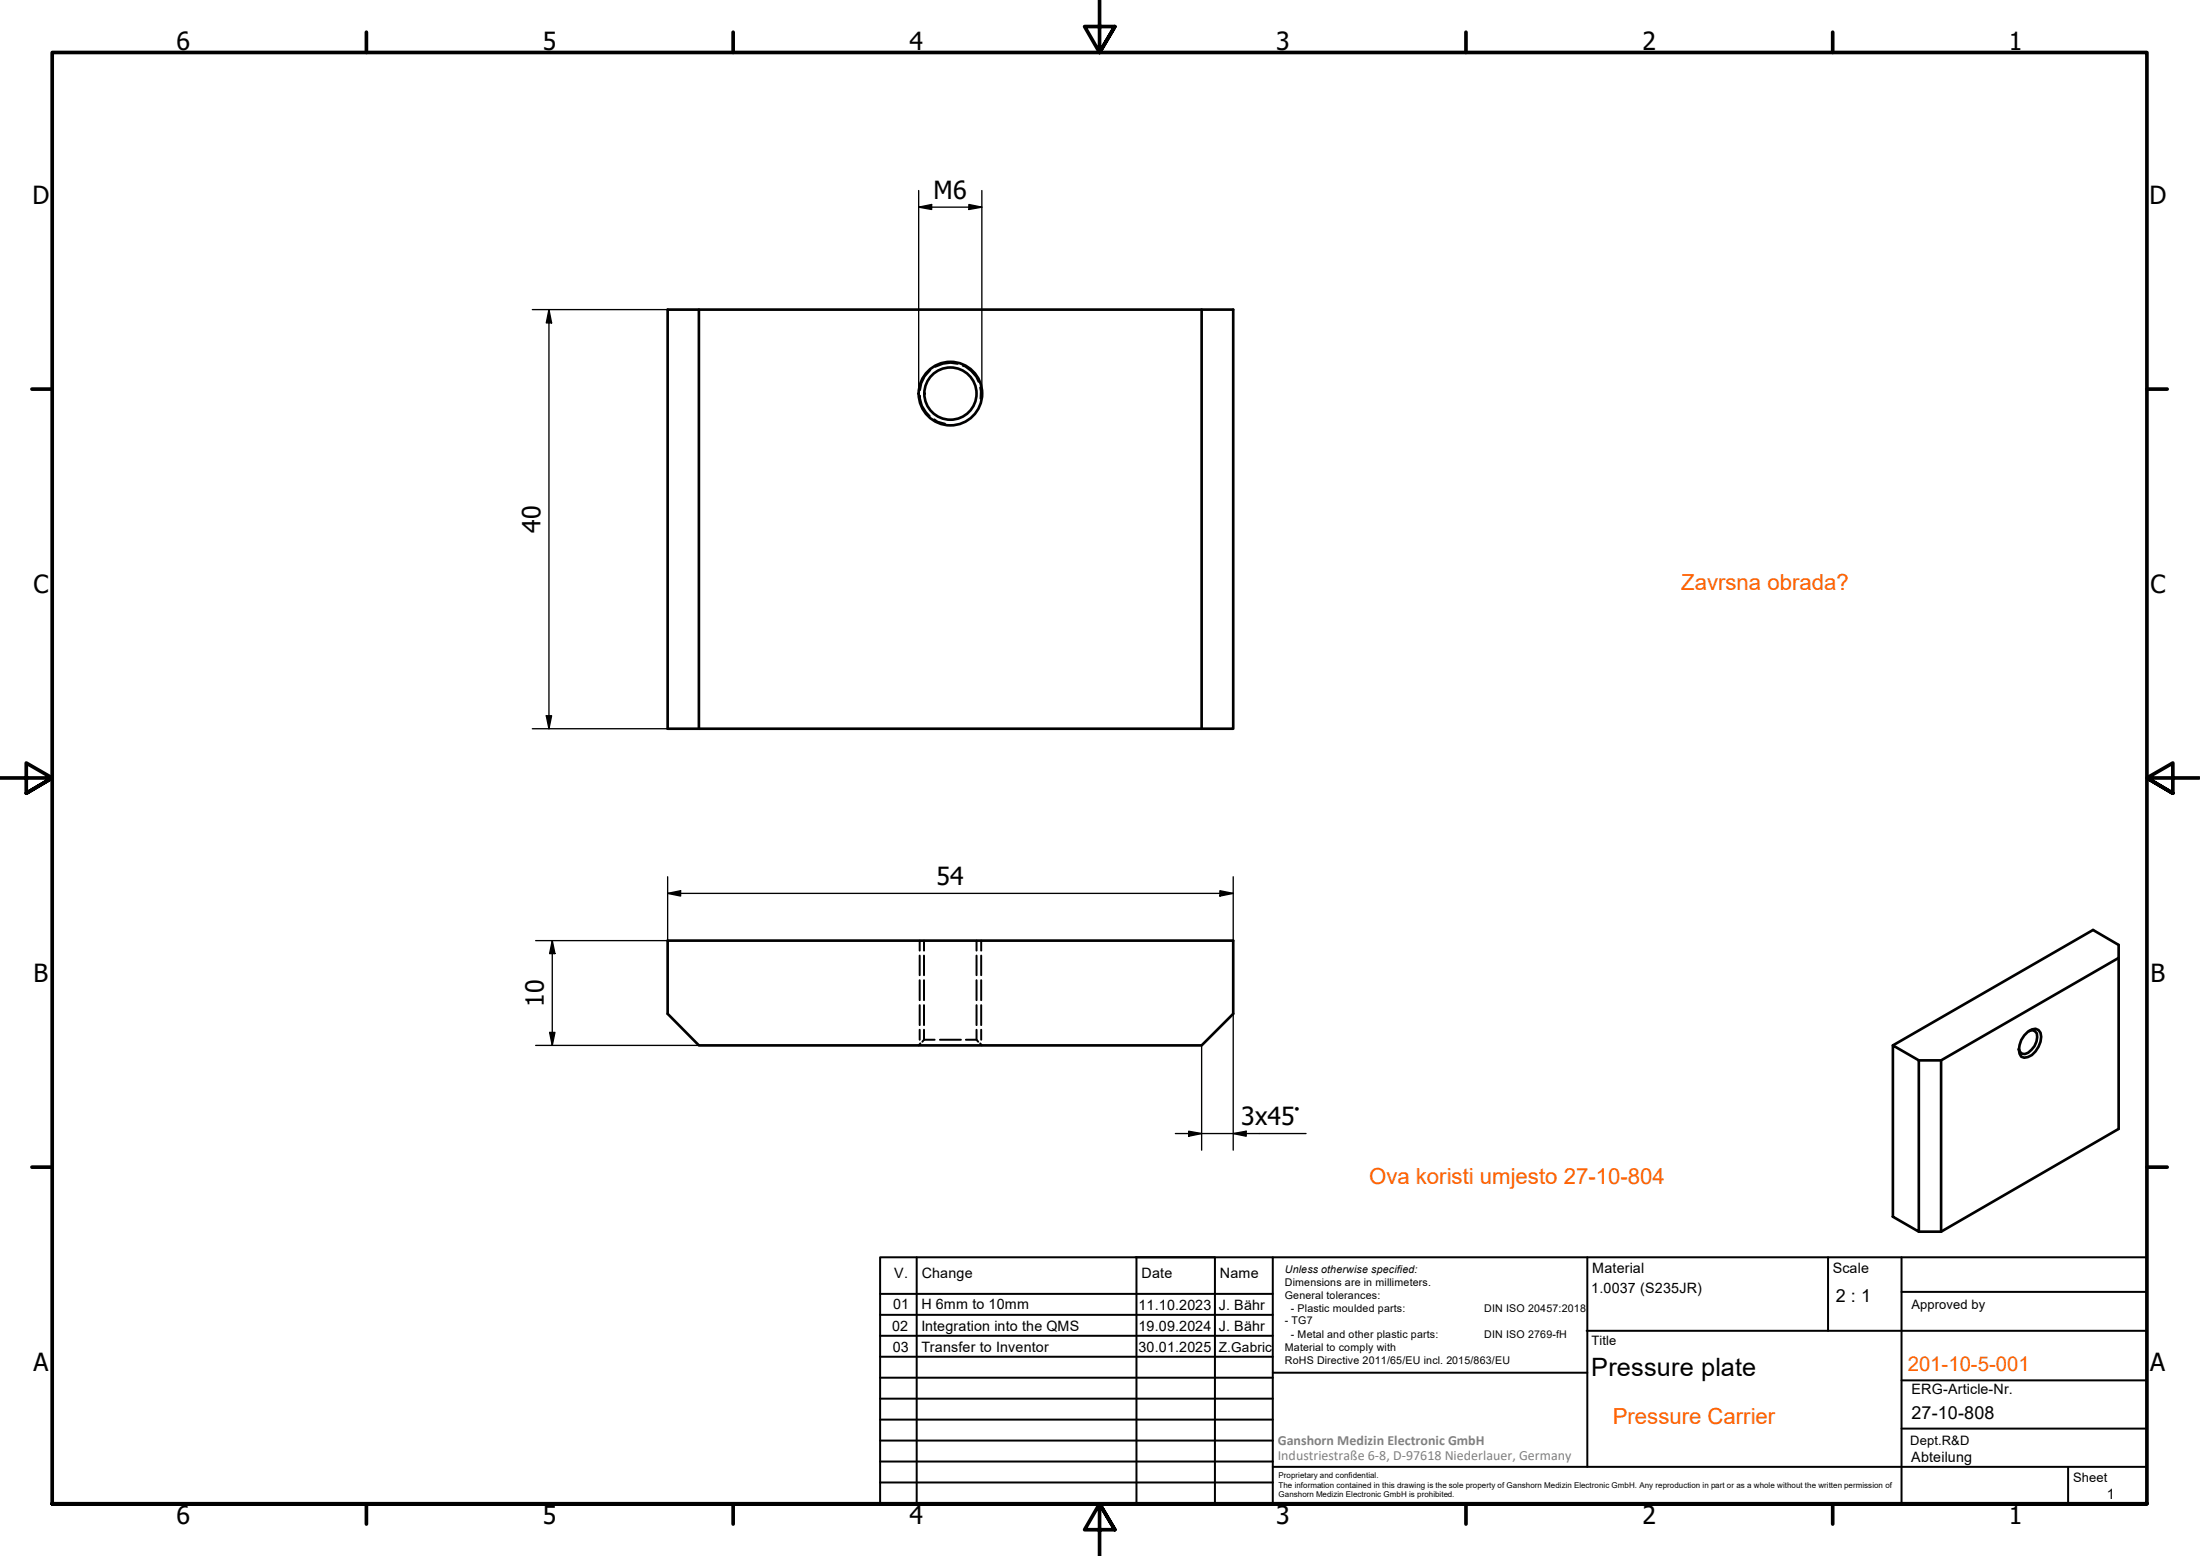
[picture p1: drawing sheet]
<svg xmlns="http://www.w3.org/2000/svg" width="420mm" height="297mm" viewBox="0 0 420 297" stroke-linecap="round" stroke-linejoin="round" font-family="sans-serif">
<!-- layer: Hidden (ISO) -->
<g fill="none" stroke="#000" stroke-width=".38">
<path d="M175.7 75.6a5 5 0 0 0 1.8 3.8M177.7 70.7a5.5 5.5 0 0 0-2 3.8M182.9 69.5a5.9 5.9 0 0 0-4.3 .5M183.9 69.8a5.5 5.5 0 0 1 3 3.1M187.2 74l.1 .7v1.4M178.4 80.1l.7 .4 1.4 .4M175.6 179.6v1.9M176.5 179.6v1.9M186.5 179.6v1.9M187.4 179.6v1.9M175.6 182.4v3.8M175.6 187.1v3.8"/>
<path d="M175.6 191.9v3.8M175.6 196.6v1.9M175.8 199.2l-.3 .4M176.5 198.5h2M176.5 198.5l-.4 .4M176.5 182.4v3.8M176.5 187.1v3.8M176.5 191.9v3.8M176.5 196.6v1.9M179.5 198.5h4M184.5 198.5h2l.3 .4M186.5 182.4v3.8"/>
<path d="M186.5 187.1v3.8M186.5 191.9v3.8M186.5 196.6v1.9M187.2 199.2l.3 .4M187.4 182.4v3.8M187.4 187.1v3.8M187.4 191.9v3.8M187.4 196.6v1.9"/>
</g>
<!-- layer: Visible (ISO) -->
<g fill="none" stroke="#000" stroke-width=".51">
<path d="M127.5 59.1h108v80h-108zM133.5 59.1v80M229.5 59.1v80M127.5 179.6h108v13.9l-6 6.1h-96l-6-6.1zM361.5 199.6l38.2-22.1 4.9 2.9v2.5l-33.9 19.5h-4.2M361.5 199.6l5 2.8v32.7l-5-2.8zM387.3 197l.7-.5 .7-.1 .6 .2a2.65 2.65 0 0 1 0 3.2 3.2 3.2 0 0 1-2.7 2.1l-.6-.2a3 3 0 0 1 0-3.1l.6-.9zM387.5 196.8l.6-.2 .5 .2 .4 .5a3.5 3.5 0 0 1-2.3 3.9h-.6l-.3-.4-.2-.6M404.6 182.9v32.6l-33.9 19.6h-4.2M370.7 202.4v32.7"/>
<circle cx="181.5" cy="75.1" r="5"/>
<circle cx="181.5" cy="75.1" r="6.1"/>
</g>
<!-- layer: Border (ISO) -->
<g fill="none" stroke="#000" stroke-width=".7">
<path d="M70 6.1v3.9M140 6.1v3.9M210 0v10l-2.9-4.9h5.8l-2.9 4.9 2.9-4.9M280 6.1v3.9M350 6.1v3.9M6.1 74.3h3.9M410 74.3h3.9M0 148.5h10l-5-2.8v5.7l5-2.9-5 2.9M420 148.5h-10l5-2.8v5.7l-5-2.9 5 2.9M6.1 222.8h3.9M410 222.8h3.9M10 287.1v-277.1h400v277.1h-400h400"/>
<path d="M70 287.1v3.8M140 287.1v3.8M212.9 292l-2.9-4.9 2.9 4.9h-5.8l2.9-4.9v9.9M280 287.1v3.8M350 287.1v3.8"/>
</g>
<!-- layer: TitleBlock -->
<g fill="none" stroke="#000" stroke-width=".38">
<path d="M168.1 251h75M168.1 247h75M168.1 255h75M168.1 259h75M175.1 240v47M216.9 240h15M217 240v47M232 240v47M243.1 240.1v46.9h-75v-47h241.9v47.1h-167M303 254h107M303.1 240v40M349.1 240v14"/>
<path d="M363.2 240v47.1M363.2 246.6h46.8M168.1 271h75M168.1 263h75M168.1 267h75M168.1 275h75M168.1 279h75M243.1 262.1h60M363.2 272.7h46.8M363.2 263.5h46.8M168.1 283h75M216.9 287h15"/>
<path d="M243.1 280h166.9M395 280.1v7"/>
</g>
<!-- layer: Dimension (ISO) -->
<g fill="none" stroke="#000" stroke-width=".25">
<path d="M175.5 39.5l2.4-.5v1zM175.5 39.5h12M175.5 36.4v38.7M185 39l2.5 .5-2.5 .5zM187.5 36.4v38.7M101.7 59.1h31.8M104.8 59.1v80M104.8 59.1l.5 2.5h-1zM101.7 139.1h31.8M104.3 136.6h1l-.5 2.5zM105.5 179.6v20M105.5 179.6l.5 2.4h-1z"/>
<path d="M127.5 170.5l2.5-.5v1.1zM127.5 170.5h108M127.5 167.4v12.2h-25.2M233 170l2.5 .5-2.5 .6zM235.5 167.4v12.2M102.3 199.6h31.2M105 197.1h1l-.5 2.5zM229.5 199.6v20M235.5 193.5v26.1M224.5 216.4h24.9M227 215.9l2.5 .5-2.5 .5zM235.5 216.4l2.5-.5v1z"/>
</g>
<path d="M175.5 39.5l2.4-.5v1zM185 39l2.5 .5-2.5 .5zM104.8 59.1l.5 2.5h-1zM104.3 136.6h1l-.5 2.5zM127.5 170.5l2.5-.5v1.1zM233 170l2.5 .5-2.5 .6zM105 197.1h1l-.5 2.5zM105.5 179.6l.5 2.4h-1zM227 215.9l2.5 .5-2.5 .5zM235.5 216.4l2.5-.5v1z" fill="#000"/>
<g font-size="4.8">
<text x="33.7" y="9.6">6</text>
<text x="103.7" y="9.6">5</text>
<text x="173.7" y="9.6">4</text>
<text x="243.7" y="9.6">3</text>
<text x="313.7" y="9.6">2</text>
<text x="383.7" y="9.6">1</text>
<text x="6.2" y="38.9">D</text>
<text x="178.3" y="37.9">M6</text>
<text x="410.5" y="38.9">D</text>
<text x="103.3" y="101.8" transform="rotate(-90 103.3 101.8)">40</text>
<text x="6.4" y="113.1">C</text>
<text x="410.7" y="113.1">C</text>
<text x="178.9" y="169">54</text>
<text x="6.4" y="187.4">B</text>
<text x="410.7" y="187.4">B</text>
<text x="103.9" y="192.2" transform="rotate(-90 103.9 192.2)">10</text>
<text x="237" y="214.8">3x45°</text>
<text x="6.4" y="261.7">A</text>
<text x="303.9" y="262.6">Pressure plate</text>
<text x="410.7" y="261.7">A</text>
<text x="33.7" y="290.9">6</text>
<text x="103.7" y="290.9">5</text>
<text x="173.7" y="290.9">4</text>
<text x="243.7" y="290.9">3</text>
<text x="313.7" y="290.9">2</text>
<text x="383.7" y="290.9">1</text>
</g>
<g font-size="4.2" fill="#ff6200">
<text x="321.1" y="112.5">Zavrsna obrada?</text>
<text x="308" y="271.9">Pressure Carrier</text>
</g>
<text font-size="4.2" fill="#ff6000" x="261.5" y="226">Ova koristi umjesto 27-10-804</text>
<text font-size="3.9" fill="#ff6200" x="364.3" y="261.6">201-10-5-001</text>
<g font-size="3.4">
<text x="350.6" y="248.5">2 : 1</text>
<text x="365.1" y="270.9">27-10-808</text>
</g>
<g font-size="2.7">
<text x="170.8" y="244">V.</text>
<text x="176" y="244">Change</text>
<text x="218" y="244">Date</text>
<text x="233" y="244">Name</text>
<text x="304.1" y="243">Material</text>
<text x="350" y="243.1">Scale</text>
<text x="170.6" y="249.9">01</text>
<text x="176" y="249.9">H 6mm to 10mm</text>
<text x="217.4" y="250">11.10.2023</text>
<text x="232.8" y="250">J. Bähr</text>
<text x="303.9" y="246.8">1.0037 (S235JR)</text>
<text x="170.4" y="254">02</text>
<text x="176" y="254">Integration into the QMS</text>
<text x="217.4" y="254">19.09.2024</text>
<text x="232.8" y="254">J. Bähr</text>
<text x="170.5" y="258.1">03</text>
<text x="176" y="258.1">Transfer to Inventor</text>
<text x="217.4" y="258.1">30.01.2025</text>
<text x="365.1" y="266.1">ERG-Article-Nr.</text>
<text x="365" y="279">Abteilung</text>
<text x="402.3" y="286.2">1</text>
</g>
<g font-size="2.7" fill="#808080">
<text x="244" y="275.8">Ganshorn Medizin Electronic GmbH</text>
<text x="244" y="278.7">Industriestraße 6-8, D-97618 Niederlauer, Germany</text>
</g>
<text font-size="2.6" x="232.8" y="258.1">Z.Gabric</text>
<g font-size="2.5">
<text x="365.1" y="249.9">Approved by</text>
<text x="304" y="256.8">Title</text>
<text x="364.8" y="275.8">Dept.R&amp;D</text>
<text x="395.9" y="282.9">Sheet</text>
</g>
<g font-size="2">
<text x="245.4" y="242.9">Unless otherwise specified:</text>
<text x="245.4" y="245.4">Dimensions are in millimeters.</text>
<text x="245.4" y="247.9">General tolerances:</text>
<text x="246.5" y="250.4">- Plastic moulded parts:</text>
<text x="283.5" y="250.4">DIN ISO 20457:2018</text>
<text x="245.4" y="252.8">- TG7</text>
<text x="245.4" y="257.9">Material to comply with</text>
<text x="246.5" y="255.4">- Metal and other plastic parts:</text>
<text x="283.5" y="255.4">DIN ISO 2769-fH</text>
<text x="245.4" y="260.3">RoHS Directive 2011/65/EU incl. 2015/863/EU</text>
</g>
<g font-size="1.5">
<text x="244.2" y="282.2">Proprietary and confidential.</text>
<text x="244.2" y="284">The information contained in this drawing is the sole property of Ganshorn Medizin Electronic GmbH. Any reproduction in part or as a whole without the written permission of</text>
<text x="244.2" y="285.8">Ganshorn Medizin Electronic GmbH is prohibited.</text>
</g>
</svg>
